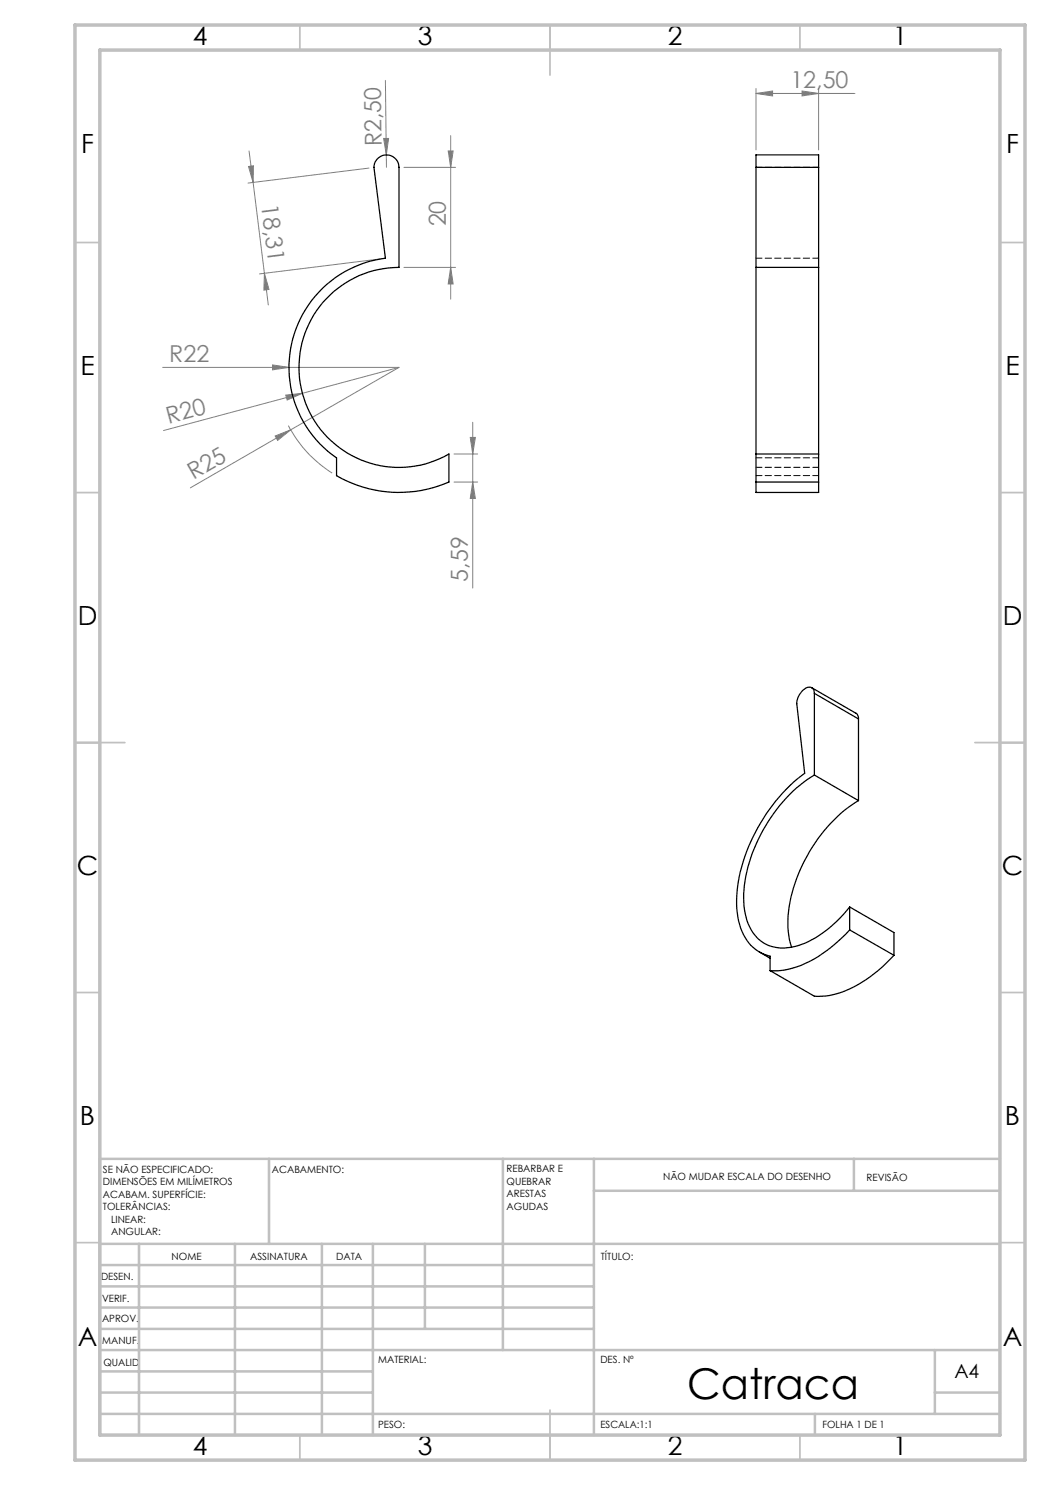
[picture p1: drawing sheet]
<svg xmlns="http://www.w3.org/2000/svg" width="210mm" height="297mm" viewBox="0 0 210 297" stroke-linecap="round" stroke-linejoin="round" font-family="sans-serif">
<g fill="none" stroke="#808080" stroke-width=".2">
<path d="M77.1 16.1l.2 14.9M151.2 18.7l3.3-.5v1zM151.2 17.7v12.3M151.2 18.7h19.8M160.4 18.2l3.3 .5-3.3 .5zM163.7 17.7v12.3M49.7 33.3l1-.1-.1 3.3zM49.8 30.2l.8 6.3M50.6 36.5l3.1 24.5M73.8 33.6l-24.2 3M76.7 27.7h1l-.4 3.3zM77.3 31v2.5"/>
<path d="M80.8 33.5h10.3M89.6 30.2h1l-.5 3.3zM90.1 27.1v32.7M52.9 54.7l.9 3.2-1 .1zM76.1 51.8l-24.2 3M80.8 53.5h10.3M90.1 53.5l.5 3.3h-1zM32.5 73.5h47.3M54.5 73l3.3 .5-3.3 .5zM57.1 79l3.4-.3-3.1 1.3zM60.5 78.7l-27.8 7.4M79.8 73.5l-19.3 5.2"/>
<path d="M79.8 73.5l-21.7 12.5M55 87.2l3.1-1.2-2.6 2.1zM57.7 85.1a24.6 24.6 0 0 0 8.7 9.5M58.1 86l-20 11.6M90.8 90.8h4.7M90.8 96.4h4.7M94.1 87.5h1l-.6 3.3zM94.5 84.5v33.1M94.5 96.4l.6 3.3h-1z"/>
</g>
<g fill="none" stroke="#c0c0c0" stroke-width=".35">
<path d="M60 5v5M110 5v10M160 5v5M15 48.5h5M200 48.5h5M15 98.5h5M200 98.5h5M15 148.5h10M195 148.5h10M15 198.5h5M200 198.5h5M15 248.5h5"/>
<path d="M200 248.5h5M60 287v5M110 282v10M160 287v5"/>
</g>
<g fill="none" stroke="#c0c0c0" stroke-width=".5">
<path d="M53.8 231.8v17M100.6 231.8v38.2M118.8 231.8v55.2M118.8 238.2h81.2M170.8 231.8v6.4M200 231.8h-180v55.2M20 248.8h180M20 257.3h98.8M20 253h98.8M27.8 248.8v38.2M47 248.8v38.2M64.4 248.8v38.2"/>
<path d="M74.6 248.8v38.2M85 248.8v17M20 265.8h98.8M20 261.5h98.8M20 278.5h54.6M20 274.3h54.6M20 270h180M187 278.5h13M187 270v12.8M20 282.8h180M163 282.8v4.2"/>
</g>
<path d="M15 5h190v287h-190zM20 10h180v277h-180z" fill="none" stroke="#c0c0c0" stroke-width=".7"/>
<g fill="#808080">
<path d="M54.5 73l3.3 .5-3.3 .5z"/>
<path d="M57.1 79l3.4-.3-3.1 1.3z"/>
<path d="M55 87.2l3.1-1.2-2.6 2.1z"/>
<path d="M76.7 27.7h1l-.4 3.3z"/>
<path d="M160.4 18.2l3.3 .5-3.3 .5zM151.2 18.7l3.3-.5v1z"/>
<path d="M90.1 53.5l.5 3.3h-1zM89.6 30.2h1l-.5 3.3z"/>
<path d="M94.1 87.5h1l-.6 3.3zM94.5 96.4l.6 3.3h-1z"/>
<path d="M49.7 33.3l1-.1-.1 3.3zM52.9 54.7l.9 3.2-1 .1z"/>
</g>
<g fill="none" stroke="#000" stroke-width=".25">
<path d="M75.5 31.8a2.5 2.5 0 0 1 2.7-.7 2.5 2.5 0 0 1 1.6 2.4v20a20 20 0 0 0-19.3 25.1 20 20 0 0 0 29.3 12.2v5.6a24.9 24.9 0 0 1-22.5-1.3v-3.5a22 22 0 0 1-8.9-23.4 22 22 0 0 1 18.7-16.6l-2.3-18.1 .1-.8zM151.2 33.5v-2.5h12.5v2.5M151.2 33.5v20M151.2 33.5h12.5M163.7 33.5v20M151.2 53.5v37.3M151.2 53.5h12.5M163.7 53.5v37.3M151.2 96.4v2.1h12.5v-2.1M151.2 96.4h12.5M151.2 90.8v5.6M151.2 90.8h12.5"/>
<path d="M163.7 90.8v5.6M162.3 137.5l8.9 5.2 .4 .5 .1 .6M162.9 138.7a1.16 1.16 0 0 0-.8-1.3 1.16 1.16 0 0 0-1.4 .5 3.9 3.9 0 0 0-1.4 2.8l1.6 14a35.1 35.1 0 0 0-13.5 24.4 13.4 13.4 0 0 0 2.8 10l2.1 1.5 1.7 .6v2.9M162.9 138.7v16.3M162.9 138.7l8.8 5.1M162.9 155a31.4 31.4 0 0 0-13 17.5 18.1 18.1 0 0 0 0 12.9 7.3 7.3 0 0 0 8.9 3.9 20.7 20.7 0 0 0 10.5-7.1l.6-.8M162.9 155l8.8 5.1M171.7 143.8v16.3M171.7 160.1a31.4 31.4 0 0 0-13.5 19.4 18.8 18.8 0 0 0 .1 9.9M151.9 190.4l2.1 1.3M169.9 186a26.2 26.2 0 0 1-11.3 7.6l-2.4 .5h-2.2M169.9 186l8.9 5.1"/>
<path d="M169.9 181.4v4.6M169.9 181.4l8.9 5.1v4.6M178.8 191.1a24.8 24.8 0 0 1-12.9 8l-3 .1-8.9-5.1"/>
</g>
<path d="M151.2 33.5h12.5M151.2 51.6h12.5M151.2 95.1h12.5M151.2 91.6h12.5M151.2 93.5h12.5" fill="none" stroke="#000" stroke-width=".2" stroke-dasharray="1.3 .6" stroke-dashoffset=".1"/>
<text font-size="8.5" x="137.4" y="279.7">Catraca</text>
<g font-size="5.3">
<text x="38.5" y="8.9">4</text>
<text x="83.5" y="8.9">3</text>
<text x="133.6" y="8.9">2</text>
<text x="178.6" y="8.9">1</text>
<text x="16.2" y="30.7">F</text>
<text x="201.2" y="30.7">F</text>
<text x="16.1" y="74.9">E</text>
<text x="201.1" y="74.9">E</text>
<text x="15.5" y="124.9">D</text>
<text x="200.5" y="124.9">D</text>
<text x="15.4" y="174.9">C</text>
<text x="200.4" y="174.9">C</text>
<text x="16" y="224.9">B</text>
<text x="201" y="224.9">B</text>
<text x="15.5" y="269.2">A</text>
<text x="200.5" y="269.2">A</text>
<text x="38.5" y="290.9">4</text>
<text x="83.5" y="290.9">3</text>
<text x="133.6" y="290.9">2</text>
<text x="178.6" y="290.9">1</text>
</g>
<g font-size="4.7" fill="#808080">
<text x="158.1" y="17.7">12,50</text>
<text x="76.3" y="29.3" transform="rotate(-91 76.3 29.3)">R2,50</text>
<text x="52.2" y="41.1" transform="rotate(83 52.2 41.1)">18,31</text>
<text x="89.1" y="45.3" transform="rotate(-90 89.1 45.3)">20</text>
<text x="33.9" y="72.5">R22</text>
<text x="33.7" y="84.8" transform="rotate(-15 33.7 84.8)">R20</text>
<text x="38.7" y="96" transform="rotate(-30 38.7 96)">R25</text>
<text x="93.6" y="116.3" transform="rotate(-90 93.6 116.3)">5,59</text>
</g>
<text font-size="3.9" x="190.9" y="275.5">A4</text>
<g font-size="2">
<text x="20.6" y="234.6">SE NÃO ESPECIFICADO:</text>
<text x="20.6" y="237.1">DIMENSÕES EM MILÍMETROS</text>
<text x="20.6" y="239.6">ACABAM. SUPERFÍCIE:</text>
<text x="54.4" y="234.6">ACABAMENTO:</text>
<text x="101.3" y="234.5">REBARBAR E</text>
<text x="101.3" y="237">QUEBRAR</text>
<text x="101.3" y="239.5">ARESTAS</text>
<text x="132.6" y="236">NÃO MUDAR ESCALA DO DESENHO</text>
<text x="173.3" y="236.2">REVISÃO</text>
<text x="20.6" y="242.1">TOLERÂNCIAS:</text>
<text x="22.2" y="244.6">LINEAR:</text>
<text x="101.3" y="242">AGUDAS</text>
<text x="22.2" y="247.1">ANGULAR:</text>
<text x="34.3" y="252">NOME</text>
<text x="50" y="251.9">ASSINATURA</text>
<text x="67.2" y="251.9">DATA</text>
<text x="120.2" y="251.9">TÍTULO:</text>
<text x="20.2" y="256.1">DESEN.</text>
<text x="20.4" y="260.3">VERIF.</text>
<text x="20.4" y="264.4">APROV.</text>
<text x="20.5" y="268.8">MANUF.</text>
<text x="20.7" y="273.1">QUALID</text>
<text x="75.7" y="272.5">MATERIAL:</text>
<text x="120.1" y="272.5">DES. Nº</text>
<text x="75.6" y="285.5">PESO:</text>
<text x="120.1" y="285.6">ESCALA:1:1</text>
<text x="164.5" y="285.6">FOLHA 1 DE 1</text>
</g>
</svg>
